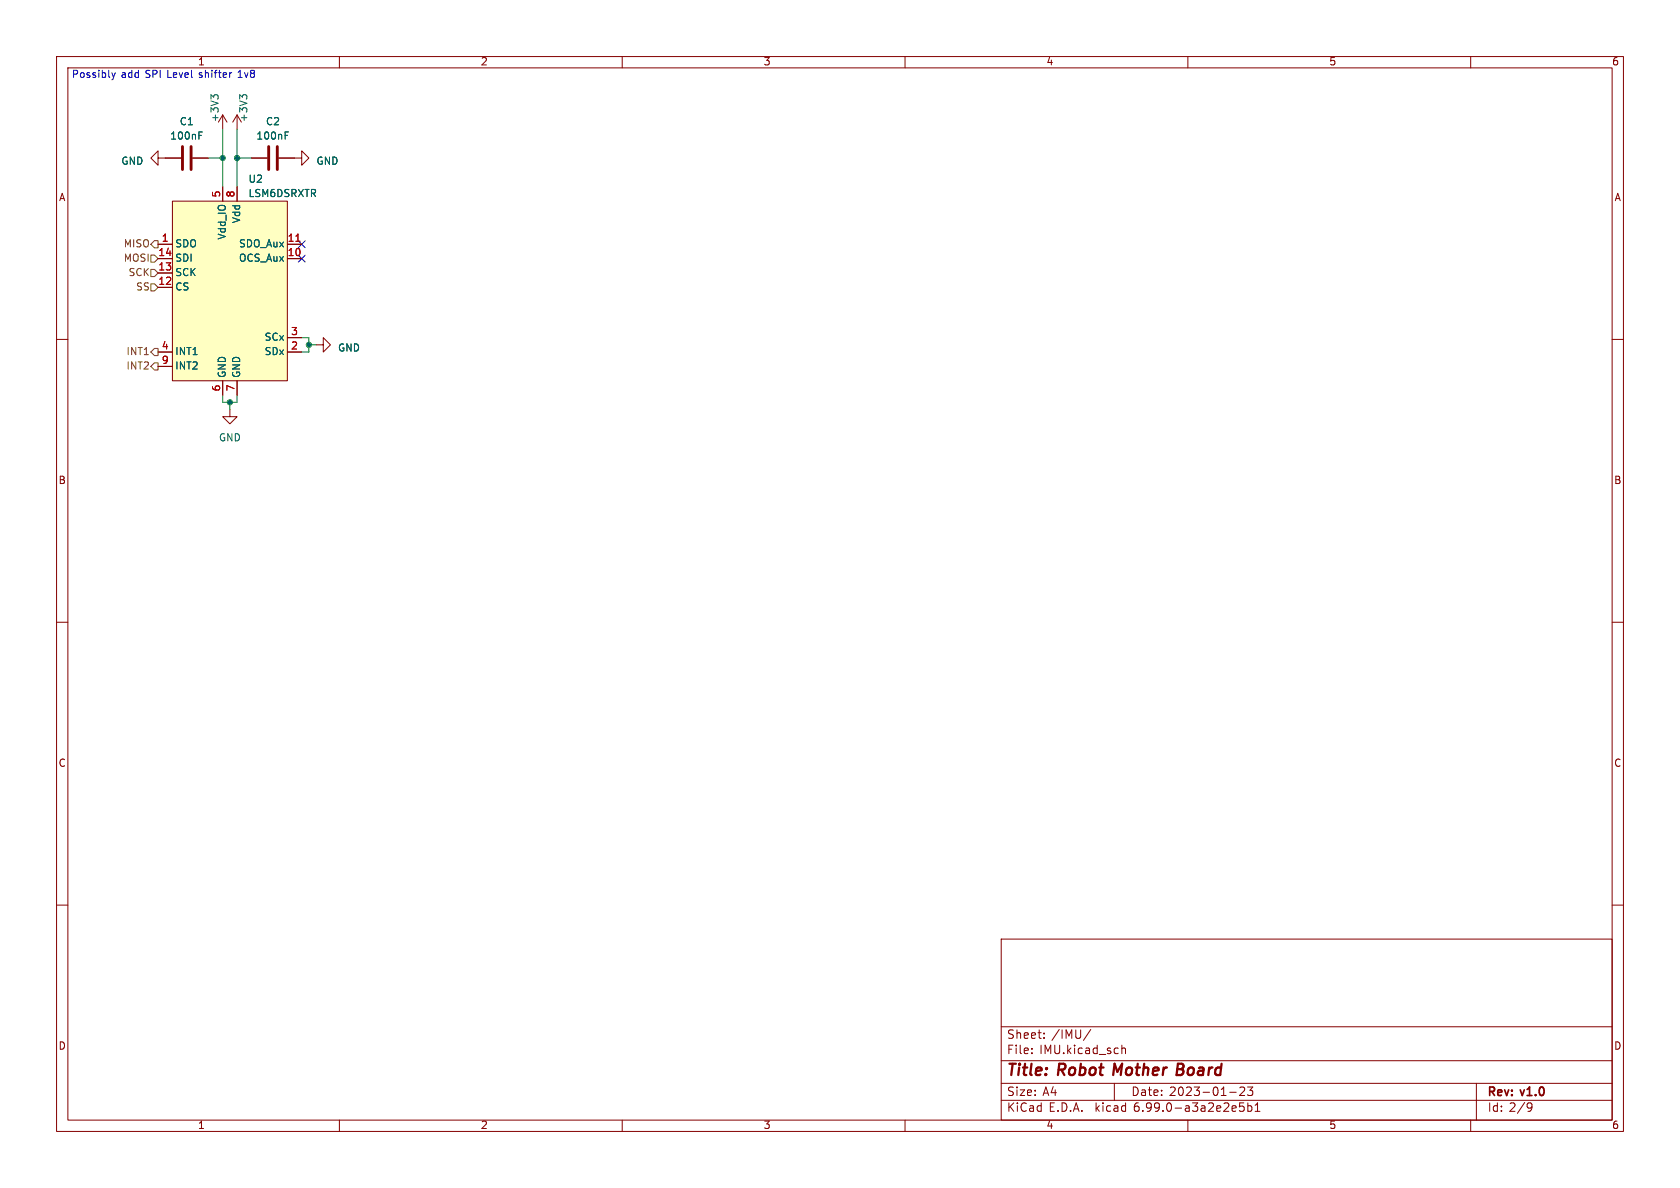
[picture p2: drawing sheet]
<svg xmlns="http://www.w3.org/2000/svg" width="297mm" height="210mm" viewBox="0 0 297 210" stroke-linecap="round" stroke-linejoin="round" font-family="sans-serif">
<g fill="none" stroke="#840000" stroke-width=".18">
<path d="M10 10h277v190h-277zM12 12h273v186h-273zM60 10v2M110 10v2M160 10v2M210 10v2M260 10v2M27.9 27.9v-1.2l-1.2 1.2 1.2 1.3v-1.3h4.1M30.5 35.6h20.3v31.7h-20.3zM34 27.9h2.8M39.4 33v2.6M40.1 21.6l-.7-1.3v2.6"/>
<path d="M41.9 20.3l-.8 1.3M41.9 20.3v2.6M41.9 33v2.6M41.9 20.3l.8 1.3M44.4 27.9h2.8M49.3 27.9h4v-1.2l1.3 1.2-1.3 1.3v-1.3M10 60h2M27.9 43.2h2.6M50.8 43.2h2.5M50.8 59.7h2.5M285 60h2M27.9 62.2h2.6"/>
<path d="M27.9 64.8h2.6M39.4 67.3v2.6M40.6 72.4v1.3h1.3l-1.3 1.2-1.2-1.2h1.2M41.9 67.3v2.6M50.8 62.2h2.5M55.9 61h1.2v-1.3l1.3 1.3-1.3 1.2v-1.2M10 110h2M285 110h2M10 160h2M285 160h2M177 166h108v32h-108zM60 198v2"/>
<path d="M110 198v2M160 198v2M177 194.5h108M177 191.5h108M177 187.5h108M177 181.5h108M185.8 193.2h1M186.5 192.7v1M191 182.1v1.3l-.2 .2-.5-.1M192.8 182l-1.3 1.9M197 191.5v3M197.7 185.3h-.4l-.3 .2v.5l.1 .2h.6"/>
<path d="M198.3 185.4l.2-.1h.4l.1 1M198.3 184.8v1.5M210 198v2M215.3 195.5h.4l.1 .3-.7 .2M215.7 196.4l-.4 .1M216.4 195.1l.6-.1 .2 .1v.3l-.9 1.1h.9M217.4 193.1h1.1M217.8 196l.7-.2v-.3h-.5l-.2 .2 .1 .7h.6M219.2 192.3l.6-.1 .2 .1v.3l-.9 1.1h.9M219.9 195h-.7l-.1 .7 .2-.2 .5 .1 .2 .2-.1 .5-.2 .2-.6-.2M220.5 192.2h1l-.5 .5 .4 .2v.6l-.2 .2h-.4l-.3-.2M220.6 195.5h.4l.3 .2v.5l-.1 .2h-.6"/>
<path d="M220.6 195v1.5M221.9 196.5h.8M221.9 195.4l.4-.4v1.5M260 198v2M261 191.5v6.5M269.5 194.9l-1.2 1.9M270.8 195.6l-.3 .3h-.2l-.3-.3 .1-.6h.4l.3 .1a.99 .99 0 0 1-.4 1.4h-.3"/>
</g>
<path d="M272.8 192.3l.2 .4-.2 .8" fill="none" stroke="#840000" stroke-width=".3"/>
<path d="M213.8 188.7l-.2 1.3M214.4 188.7l-.4 .1-.3 .3M215.9 188.8a.66 .66 0 0 0-1 .3l-.1 .6 .2 .2 .1 .1 .6-.1M216 188l-.3 2" fill="none" stroke="#840000" stroke-width=".4"/>
<path d="M32.3 25.9v4.1M33.8 25.9v4.1M47.5 25.9v4.1M49 25.9v4.1" fill="none" stroke="#840000" stroke-width=".51"/>
<path d="M30.5 35.6h20.3v31.7h-20.3z" fill="#ffffc2" stroke="#ffffc2" stroke-width=".18"/>
<path d="M26.7 45.1h.6l.6 .6-.6 .7h-.6zM26.7 50.2h.6l.6 .6-.6 .6h-.6zM26.7 47.6h.6l.6 .7-.6 .6h-.6zM27.3 42.5h.6v1.3h-.6l-.6-.6zM26.7 64.8l.6-.7h.6v1.3h-.6zM26.7 62.2l.6-.6h.6v1.3h-.6z" fill="none" stroke="#725600" stroke-width=".18"/>
<path d="M39.9 12.8l.2 .3-.6 .2M40 13.6l-.1 .1M40.6 12.8v.9M41 12.8l-.4 .3M42.1 13.7h.7M42.1 12.8l.4-.4v1.3M43.2 12.8l.3 .9 .3-.9M44.5 13l-.2 .2v.4l.2 .1 .4-.1 .1-.1-.1-.4-.1-.1M44.5 13l-.2-.3 .2-.3h.3l.2 .3-.2 .3M44.5 13h.3" fill="none" stroke="#0000c2" stroke-width=".18"/>
<path d="M36.8 27.9h2.6M39.4 22.9v10.1M41.9 27.9h2.5M41.9 22.9v10.1M53.3 59.7h1.3v2.5h-1.3M39.4 69.9v1.2h2.5v-1.2M40.6 71.1v1.3M54.6 61h1.3" fill="none" stroke="#009600" stroke-width=".18"/>
<path d="M52.7 45.1l1.2 1.2M52.7 42.6l1.2 1.2M53.9 45.1l-1.2 1.2M53.9 42.6l-1.2 1.2" fill="none" stroke="#000084" stroke-width=".18"/>
<g fill="#009600" stroke="#009600" stroke-width=".18">
<circle cx="54.6" cy="61" r=".46"/>
<circle cx="41.9" cy="27.9" r=".46"/>
<circle cx="40.6" cy="71.1" r=".46"/>
<circle cx="39.4" cy="27.9" r=".46"/>
</g>
<text font-size="2.8" fill="#840000" x="178" y="190.3">Title: Robot Mother Board</text>
<g font-size="2.1" fill="#840000">
<text x="178" y="183.8">Sheet: /IMU/</text>
<text x="178" y="186.5">File: IMU.kicad_sch</text>
<text x="178" y="196.7">KiCad E.D.A. kicad 6.99.0-a3a2e2e5b1</text>
<text x="178" y="193.9">Size: A4</text>
<text x="200" y="193.9">Date: 2023-01-23</text>
<text x="263" y="193.9">Rev: v1.0</text>
<text x="263" y="196.7">Id: 2/9</text>
</g>
<g font-size="1.8" fill="#840000">
<text x="35" y="11.6">1</text>
<text x="85" y="11.6">2</text>
<text x="135" y="11.6">3</text>
<text x="185" y="11.6">4</text>
<text x="235" y="11.6">5</text>
<text x="285" y="11.6">6</text>
<text x="10.3" y="35.6">A</text>
<text x="285.3" y="35.6">A</text>
<text x="10.3" y="85.7">B</text>
<text x="285.3" y="85.7">B</text>
<text x="10.3" y="135.6">C</text>
<text x="285.3" y="135.6">C</text>
<text x="10.3" y="185.7">D</text>
<text x="285.3" y="185.7">D</text>
<text x="35" y="199.7">1</text>
<text x="85" y="199.7">2</text>
<text x="135" y="199.7">3</text>
<text x="185" y="199.7">4</text>
<text x="235" y="199.7">5</text>
<text x="285" y="199.7">6</text>
</g>
<text font-size="1.8" fill="#0000c2" x="12.7" y="14">Possibly add SPI Level shifter 1v8</text>
<g font-size="1.8" fill="#006464">
<text x="31.9" y="22.2">C1</text>
<text x="38.7" y="21.1" transform="rotate(-90 38.7 21.1)">+3V3</text>
<text x="43.8" y="21.1" transform="rotate(-90 43.8 21.1)">+3V3</text>
<text x="47.1" y="22.2">C2</text>
<text x="21.4" y="29.2">GND</text>
<text x="30.5" y="24.8">100nF</text>
<text x="45.7" y="24.8">100nF</text>
<text x="55.9" y="29.2">GND</text>
<text x="44" y="34.9">LSM6DSRXTR</text>
<text x="44.1" y="32.4">U2</text>
<text x="42.5" y="39.4" transform="rotate(-90 42.5 39.4)">Vdd</text>
<text x="31" y="43.8">SDO</text>
<text x="31" y="46.4">SDI</text>
<text x="40" y="42.3" transform="rotate(-90 40 42.3)">Vdd_IO</text>
<text x="42.1" y="46.4">OCS_Aux</text>
<text x="42.1" y="43.8">SDO_Aux</text>
<text x="31" y="51.4">CS</text>
<text x="31" y="48.9">SCK</text>
<text x="31" y="62.9">INT1</text>
<text x="31" y="65.4">INT2</text>
<text x="46.9" y="62.9">SDx</text>
<text x="46.9" y="60.3">SCx</text>
<text x="59.7" y="62.2">GND</text>
<text x="40" y="66.8" transform="rotate(-90 40 66.8)">GND</text>
<text x="42.5" y="66.8" transform="rotate(-90 42.5 66.8)">GND</text>
<text x="38.7" y="78.1">GND</text>
</g>
<g font-size="1.8" fill="#a90000">
<text x="39.1" y="34.8" transform="rotate(-90 39.1 34.8)">5</text>
<text x="41.7" y="34.8" transform="rotate(-90 41.7 34.8)">8</text>
<text x="28.2" y="45.5">14</text>
<text x="28.7" y="42.9">1</text>
<text x="51.1" y="45.5">10</text>
<text x="51.1" y="42.9">11</text>
<text x="28.2" y="50.5">12</text>
<text x="28.2" y="48">13</text>
<text x="51.6" y="59.4">3</text>
<text x="28.7" y="62">4</text>
<text x="28.7" y="64.5">9</text>
<text x="51.6" y="62">2</text>
<text x="39.1" y="69.1" transform="rotate(-90 39.1 69.1)">6</text>
<text x="41.7" y="69.1" transform="rotate(-90 41.7 69.1)">7</text>
</g>
<g font-size="1.8" fill="#725600">
<text x="22" y="46.4">MOSI</text>
<text x="22" y="43.8">MISO</text>
<text x="22.7" y="48.9">SCK</text>
<text x="24.1" y="51.4">SS</text>
<text x="22.6" y="65.4">INT2</text>
<text x="22.6" y="62.9">INT1</text>
</g>
</svg>
